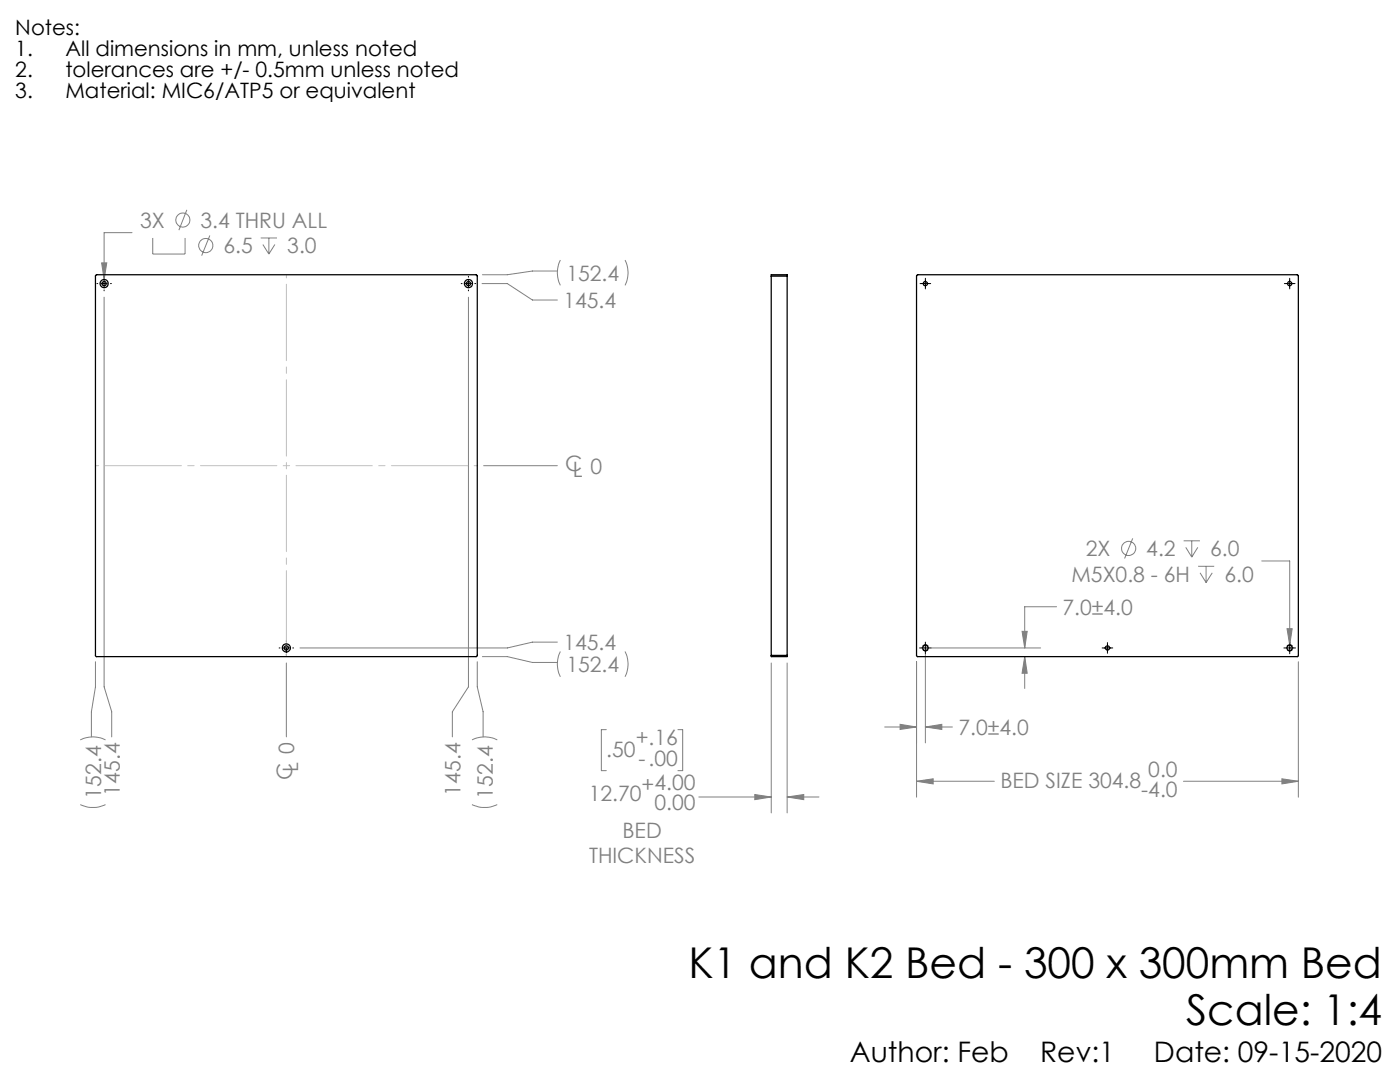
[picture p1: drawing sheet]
<svg xmlns="http://www.w3.org/2000/svg" width="279mm" height="216mm" viewBox="0 0 279 216" stroke-linecap="round" stroke-linejoin="round" font-family="sans-serif">
<g fill="none" stroke="#808080" stroke-width=".2">
<path d="M20.3 52.5h1l-.5 3.3zM20.8 59.3v77.8l1.5 4.9v5M26.4 46.4h-5.6v9.4M30.5 47.5v3.2h6.4v-3.2M37.3 41.9l-1.6 4M41.9 47l-1.6 4M52 47.5h3.3M52.5 48.8l1.2 1.9M53.7 47.5v3.2M54.9 48.8l-1.2 1.9M93.5 59.3v77.8l-3.2 4.9v5M96.2 56.6h5l5.1 3.3h4.9"/>
<path d="M111.2 54.1h-4.9l-5.1 .7h-4.9M111.8 51.9a5.6 5.6 0 0 0 0 5M124.7 51.9a5.6 5.6 0 0 1 0 5M96.5 92.9h14.7M226.1 107.4l-1.7 4M236.2 107.9h3.3M236.6 109.2l1.2 2M237.8 107.9v3.3M239 109.2l-1.2 2M239.1 113h3.2M239.5 114.3l1.2 1.9M240.7 113v3.2"/>
<path d="M241.9 114.3l-1.2 1.9M251.8 111.9h5.6v16.9M19 132v5.1l-.8 4.9v5M57.1 132.3v14.7M95.2 132v5.1l1.2 4.9v5M96.3 131h4.9l5.1 1.2h4.9M111.2 128.1h-4.9l-5.1 1.2h-41.3M111.8 130a5.6 5.6 0 0 0 0 5M124.7 130a5.6 5.6 0 0 1 0 5M153.9 132.3v29.9M157.1 132.3v29.9M182.9 132v27.1"/>
<path d="M184.7 130.6v17.6M185.9 129.3h21.8M204 126h1l-.5 3.3zM204.5 131l.5 3.3h-1zM204.5 131v6.4M210.9 121.1h-6.4v8.2M256.9 125.4h1l-.5 3.4zM259.1 132v27.1M16 147.6a5.6 5.6 0 0 1 5.1 0M94.2 147.6a5.6 5.6 0 0 1 5 0M121 145.6h-1v8.2h1M135.3 145.6h.9v8.2h-.9"/>
<path d="M139.5 159h14.4M150.6 158.5l3.3 .5-3.3 .6zM157.1 159l3.3-.5v1.1zM157.1 159h6.3M176.6 145.1h6.3M179.6 144.5l3.3 .6-3.3 .5zM182.9 155.9l3.3-.5v1zM182.9 155.9h15.5M184.7 145.1l3.3-.6v1.1zM184.7 145.1h5.4M236.2 155.9h22.9M255.8 155.4l3.3 .5-3.3 .5z"/>
<path d="M16 160.5a5.9 5.9 0 0 0 5.1 0M94.2 160.5a5.9 5.9 0 0 0 5 0"/>
<circle cx="36.5" cy="43.9" r="1.4"/>
<circle cx="41.1" cy="49" r="1.42"/>
<circle cx="225.2" cy="109.4" r="1.41"/>
</g>
<path d="M184.7 128.6a.63 .63 0 0 1 .6 .9 .63 .63 0 0 1-1.1 .1 .63 .63 0 0 1 .4-.9l.1-.1M257.4 128.6a.63 .63 0 0 1 .6 .9 .63 .63 0 0 1-1.1 .1 .63 .63 0 0 1 .4-.9l.1-.1" fill="none" stroke="#000" stroke-width=".2" stroke-dasharray="1.3 .6" stroke-dashoffset=".6" stroke-linecap="butt"/>
<g fill="none" stroke="#000" stroke-width=".2">
<path d="M19.3 56.6h.2M20.1 56.6h1.3M20.8 55.1v.2M20.8 56v1.2M20.8 57.9v.1M22 56.6h.2M92 56.6h.2M92.9 56.6h1.2M93.5 55.1v.2M93.5 56v1.2M93.5 57.9v.1M94.8 56.6h.1"/>
<path d="M183.6 56.6h2.1M184.7 55.5v2.1M256.3 56.6h2.1M257.4 55.5v2.1M55.7 129.3h.2M56.5 129.3h1.3M57.1 127.8v.2M57.1 128.7v1.2M57.1 130.6v.1M58.4 129.3h.2M183.5 129.3h2.3M184.7 128.1v2.4"/>
<path d="M220 129.3h2.1M221 128.2v2.2M256.2 129.3h2.4M257.4 128.1v2.4"/>
</g>
<path d="M57.2 54.8v76.2M95.3 92.9h-76.2" fill="none" stroke="#c0c0c0" stroke-width=".2" stroke-dasharray="15.2 1.3 1.3 1.3" stroke-dashoffset="-1.9"/>
<path d="M20.3 52.5l.5 3.3 .5-3.3zM150.6 158.5l3.3 .5-3.3 .6zM157.1 159l3.3-.5v1.1zM256.9 125.4l.5 3.4 .5-3.4zM182.9 155.9l3.3-.5v1zM255.8 155.4l3.3 .5-3.3 .5zM184.7 145.1l3.3-.6v1.1zM179.6 144.5l3.3 .6-3.3 .5zM204.5 131l.5 3.3h-1zM204 126h1l-.5 3.3z" fill="#808080"/>
<g fill="none" stroke="#000" stroke-width=".25">
<path d="M19.2 54.9l75.8-.1 .2 .2v75.8l-.1 .2h-75.9l-.2-.1v-75.9zM153.9 55.1v-.3h3.2v.3M153.9 55.1v75.7M153.9 55.1h3.2M157.1 55.1v75.7M183 54.9l.2-.1 75.8 .1 .1 .1v75.9l-.1 .1h-76l-.1-.2zM153.9 130.8v.2h3.2v-.2M153.9 130.8h3.2"/>
<circle cx="20.8" cy="56.6" r=".81"/>
<circle cx="20.8" cy="56.6" r=".42"/>
<circle cx="93.5" cy="56.6" r=".81"/>
<circle cx="93.5" cy="56.6" r=".42"/>
<circle cx="184.7" cy="56.6" r=".42"/>
<circle cx="257.4" cy="56.6" r=".42"/>
<circle cx="57.1" cy="129.3" r=".43"/>
<circle cx="57.1" cy="129.3" r=".82"/>
<circle cx="184.7" cy="129.3" r=".52"/>
<circle cx="221" cy="129.3" r=".43"/>
<circle cx="257.4" cy="129.3" r=".52"/>
</g>
<g font-size="8.5">
<text x="137.4" y="195.1">K1 and K2 Bed - 300 x 300mm Bed</text>
<text x="236.7" y="204.6">Scale: 1:4</text>
</g>
<g font-size="5.6">
<text x="169.6" y="211.9">Author: Feb</text>
<text x="207.6" y="211.9">Rev:1</text>
<text x="230.3" y="211.9">Date: 09-15-2020</text>
</g>
<g font-size="4.2">
<text x="3.1" y="7">Notes:</text>
<text x="3.1" y="11.2">1.</text>
<text x="13.1" y="11.2">All dimensions in mm, unless noted</text>
<text x="3.1" y="15.4">2.</text>
<text x="13.1" y="15.4">tolerances are +/- 0.5mm unless noted</text>
<text x="3.1" y="19.6">3.</text>
<text x="13.1" y="19.6">Material: MIC6/ATP5 or equivalent</text>
</g>
<g font-size="4.2" fill="#808080">
<text x="28" y="45.4">3X</text>
<text x="40" y="45.4">3.4 THRU ALL</text>
<text x="44.6" y="50.5">6.5</text>
<text x="57.3" y="50.5">3.0</text>
<text x="113" y="56">152.4</text>
<text x="112.4" y="61.5">145.4</text>
<text x="112.8" y="94">C</text>
<text x="114.3" y="95.2">L 0</text>
<text x="216.7" y="111">2X</text>
<text x="228.8" y="111">4.2</text>
<text x="241.5" y="111">6.0</text>
<text x="213.8" y="116.1">M5X0.8 - 6H</text>
<text x="244.4" y="116.1">6.0</text>
<text x="212" y="122.6">7.0±4.0</text>
<text x="112.4" y="129.7">145.4</text>
<text x="113" y="134.1">152.4</text>
<text x="126.9" y="148.7">+.16</text>
<text x="191.3" y="146.6">7.0±4.0</text>
<text x="58.3" y="155.6" transform="rotate(-90 58.3 155.6)">C</text>
<text x="59.5" y="154.1" transform="rotate(-90 59.5 154.1)">L 0</text>
<text x="121" y="151">.50</text>
<text x="127.4" y="152.9">-.00</text>
<text x="229.2" y="155">0.0</text>
<text x="20.2" y="159.3" transform="rotate(-90 20.2 159.3)">152.4</text>
<text x="23.9" y="158.7" transform="rotate(-90 23.9 158.7)">145.4</text>
<text x="91.9" y="158.7" transform="rotate(-90 91.9 158.7)">145.4</text>
<text x="98.3" y="159.3" transform="rotate(-90 98.3 159.3)">152.4</text>
<text x="117.5" y="159.9">12.70</text>
<text x="128" y="158">+4.00</text>
<text x="130.6" y="161.7">0.00</text>
<text x="199.6" y="157.2">BED SIZE 304.8</text>
<text x="227.8" y="159.1">-4.0</text>
<text x="124.2" y="167.2">BED</text>
<text x="117.5" y="172.2">THICKNESS</text>
</g>
</svg>
